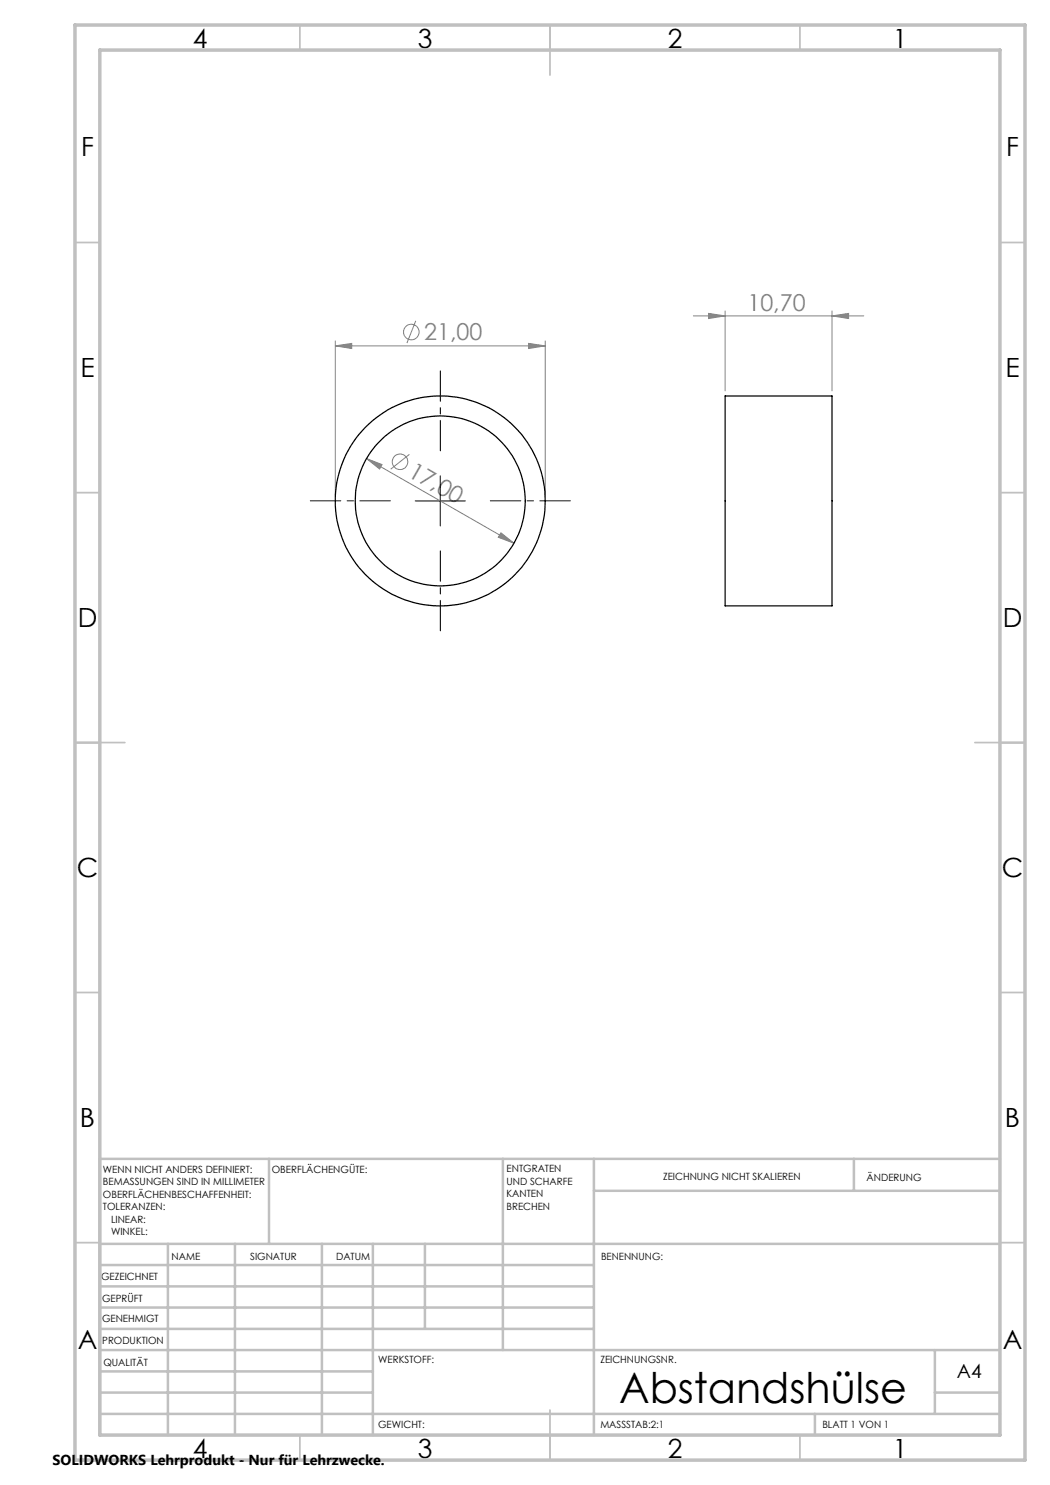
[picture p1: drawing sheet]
<svg xmlns="http://www.w3.org/2000/svg" width="210mm" height="297mm" viewBox="0 0 210 297" stroke-linecap="round" stroke-linejoin="round" font-family="sans-serif">
<g fill="none" stroke="#808080" stroke-width=".2">
<path d="M67.1 69.2l3.2-.5v1zM67.1 68.2v31M67.1 69.2h41.9M83.1 64.2l-1.7 4.4M105.7 68.7l3.3 .5-3.3 .5zM109 68.2v31M138.7 63.2h34.1M141.7 62.7l3.3 .5-3.3 .5zM145 62.2v16M166.4 63.2l3.3-.5v1zM166.4 62.2v16M73.3 91.7l3.1 1.2-.5 .9z"/>
<path d="M73.3 91.7l29.5 17M81.9 90.9l-3.8 2.9M100.2 106.6l2.6 2.1-3.1-1.2z"/>
<circle cx="82.3" cy="66.4" r="1.56"/>
<circle cx="80" cy="92.4" r="1.56"/>
</g>
<path d="M88.1 90.2v-16M78.1 100.2h-16M88.1 110.2v16M98.1 100.2h16" fill="none" stroke="#000" stroke-width=".2" stroke-dasharray="15.2 1.3 1.3 1.3" stroke-dashoffset="9.1"/>
<path d="M88.1 95.2v10M83 100.2h10.1" fill="none" stroke="#000" stroke-width=".2"/>
<g fill="none" stroke="#c0c0c0" stroke-width=".35">
<path d="M60 5v5M110 5v10M160 5v5M15 48.5h5M200 48.5h5M15 98.5h5M200 98.5h5M15 148.5h10M195 148.5h10M15 198.5h5M200 198.5h5M15 248.5h5"/>
<path d="M200 248.5h5M60 287v5M110 282v10M160 287v5"/>
</g>
<g fill="none" stroke="#c0c0c0" stroke-width=".5">
<path d="M53.8 231.8v17M100.6 231.8v38.2M118.8 231.8v55.2M118.8 238.2h81.2M170.8 231.8v6.4M200 231.8h-180v55.2M20 248.8h180M20 257.3h98.8M20 253h98.8M33.6 248.8v38.2M47 248.8v38.2M64.4 248.8v38.2"/>
<path d="M74.6 248.8v38.2M85 248.8v17M20 265.8h98.8M20 261.5h98.8M20 278.5h54.6M20 274.3h54.6M20 270h180M187 278.5h13M187 270v12.8M20 282.8h180M163 282.8v4.2"/>
</g>
<path d="M15 5h190v287h-190zM20 10h180v277h-180z" fill="none" stroke="#c0c0c0" stroke-width=".7"/>
<g fill="#808080">
<path d="M100.2 106.6l-.5 .9 3.1 1.2zM73.3 91.7l2.6 2.1 .5-.9z"/>
<path d="M67.1 69.2l3.2-.5v1zM105.7 68.7l3.3 .5-3.3 .5zM141.7 62.7l3.3 .5-3.3 .5zM166.4 63.2l3.3-.5v1z"/>
</g>
<g fill="none" stroke="#000" stroke-width=".25">
<path d="M145 79.2h21.4v42h-21.4z"/>
<circle cx="88" cy="100.2" r="21"/>
<circle cx="88.1" cy="100.2" r="17"/>
</g>
<text font-size="8.5" x="123.8" y="280.6">Abstandshülse</text>
<g font-size="5.3">
<text x="38.5" y="9.5">4</text>
<text x="83.5" y="9.5">3</text>
<text x="133.6" y="9.5">2</text>
<text x="178.6" y="9.5">1</text>
<text x="16.2" y="31.2">F</text>
<text x="201.2" y="31.2">F</text>
<text x="16.1" y="75.5">E</text>
<text x="201.1" y="75.5">E</text>
<text x="15.5" y="125.5">D</text>
<text x="200.5" y="125.5">D</text>
<text x="15.4" y="175.5">C</text>
<text x="200.4" y="175.5">C</text>
<text x="16" y="225.5">B</text>
<text x="201" y="225.5">B</text>
<text x="15.5" y="269.7">A</text>
<text x="200.5" y="269.7">A</text>
<text x="38.5" y="291.5">4</text>
<text x="83.5" y="291.5">3</text>
<text x="133.6" y="291.5">2</text>
<text x="178.6" y="291.5">1</text>
</g>
<g font-size="4.7" fill="#808080">
<text x="149.5" y="62.2">10,70</text>
<text x="84.8" y="68.1">21,00</text>
<text x="81.4" y="95.1" transform="rotate(30 81.4 95.1)">17,00</text>
</g>
<text font-size="3.9" x="191.4" y="275.6">A4</text>
<text font-size="2.9" x="10.5" y="292.9">SOLIDWORKS Lehrprodukt - Nur für Lehrzwecke.</text>
<g font-size="2">
<text x="20.6" y="234.6">WENN NICHT ANDERS DEFINIERT:</text>
<text x="20.6" y="237.1">BEMASSUNGEN SIND IN MILLIMETER</text>
<text x="20.6" y="239.6">OBERFLÄCHENBESCHAFFENHEIT:</text>
<text x="54.4" y="234.6">OBERFLÄCHENGÜTE:</text>
<text x="101.3" y="234.5">ENTGRATEN</text>
<text x="101.3" y="237">UND SCHARFE</text>
<text x="101.3" y="239.5">KANTEN</text>
<text x="132.6" y="236">ZEICHNUNG NICHT SKALIEREN</text>
<text x="173.3" y="236.2">ÄNDERUNG</text>
<text x="20.6" y="242.1">TOLERANZEN:</text>
<text x="22.2" y="244.6">LINEAR:</text>
<text x="101.3" y="242">BRECHEN</text>
<text x="22.2" y="247.1">WINKEL:</text>
<text x="34.3" y="252">NAME</text>
<text x="50" y="251.9">SIGNATUR</text>
<text x="67.2" y="251.9">DATUM</text>
<text x="120.2" y="251.9">BENENNUNG:</text>
<text x="20.2" y="256.1">GEZEICHNET</text>
<text x="20.4" y="260.3">GEPRÜFT</text>
<text x="20.4" y="264.4">GENEHMIGT</text>
<text x="20.5" y="268.8">PRODUKTION</text>
<text x="20.7" y="273.1">QUALITÄT</text>
<text x="75.6" y="272.5">WERKSTOFF:</text>
<text x="120.1" y="272.5">ZEICHNUNGSNR.</text>
<text x="75.6" y="285.5">GEWICHT:</text>
<text x="120.1" y="285.6">MASSSTAB:2:1</text>
<text x="164.5" y="285.6">BLATT 1 VON 1</text>
</g>
</svg>
